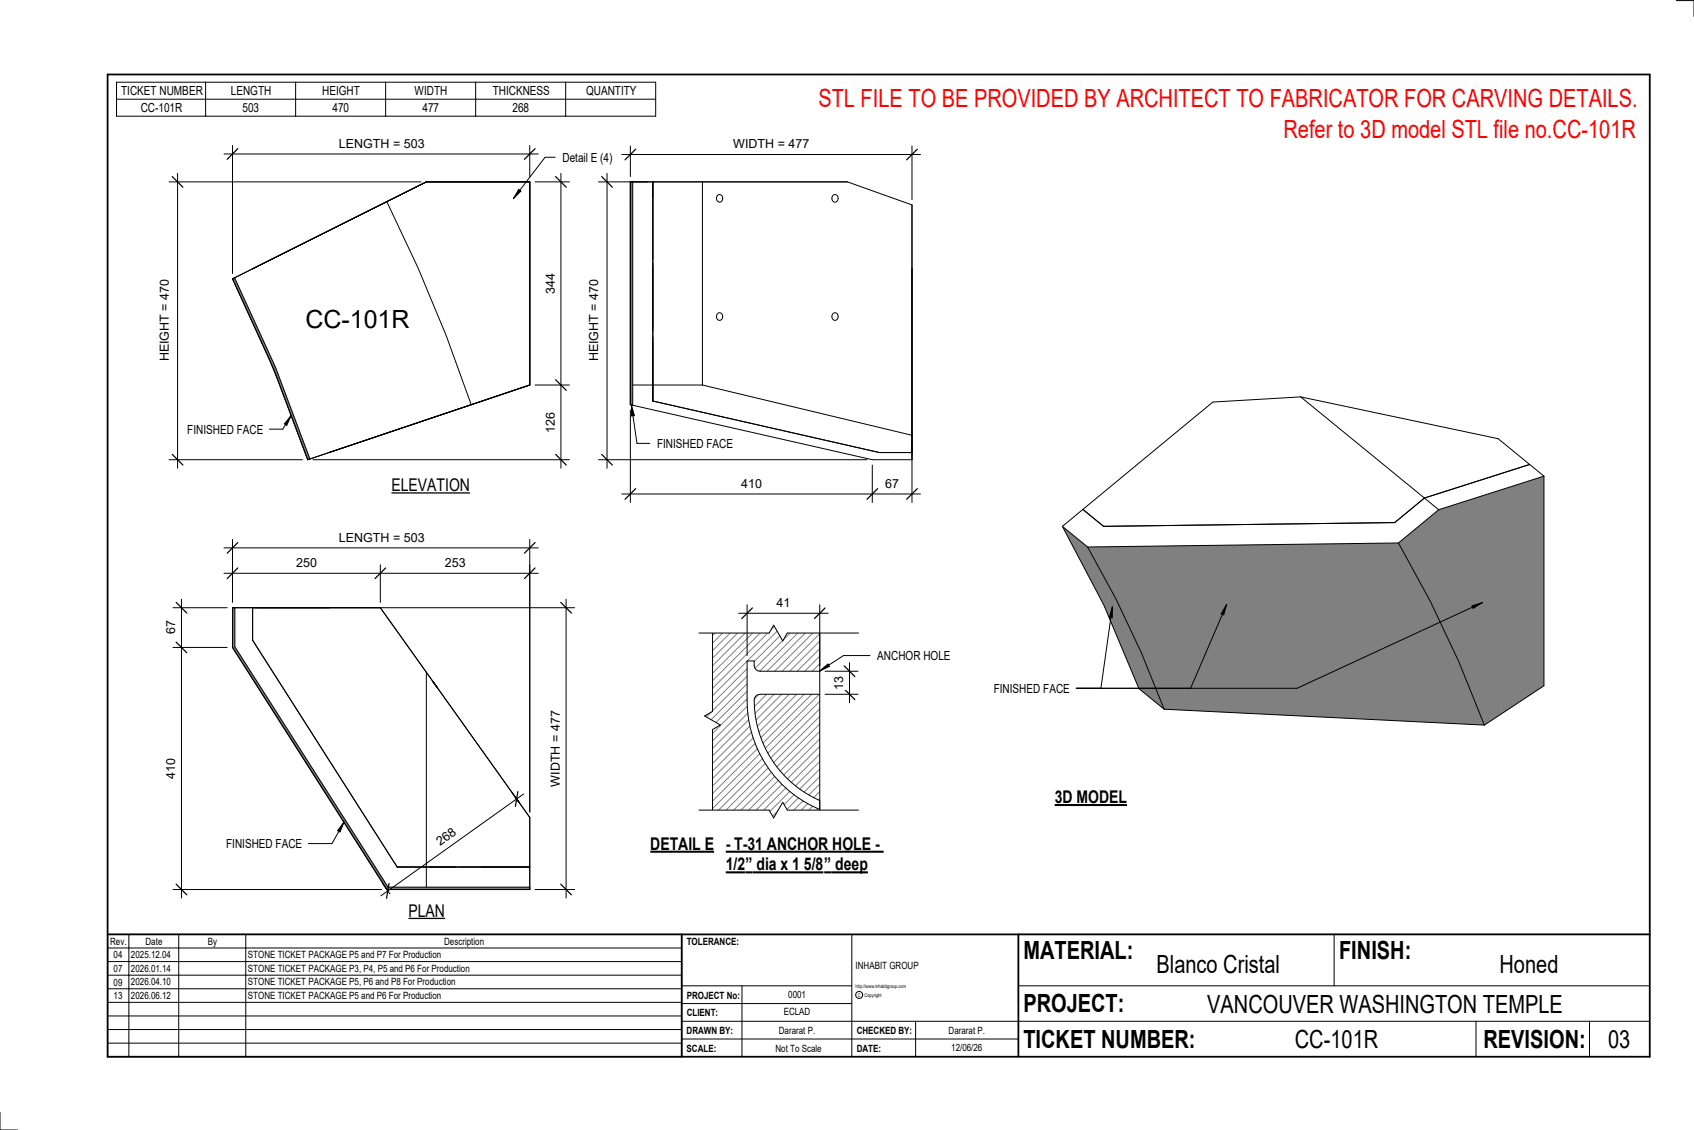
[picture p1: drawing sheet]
<svg xmlns="http://www.w3.org/2000/svg" width="914mm" height="610mm" viewBox="0 0 914 610" stroke-linecap="round" stroke-linejoin="round" font-family="sans-serif">
<path d="M340 98h2v121l-2-1z" fill="#7c7c7c"/>
<g fill="none" stroke="#000" stroke-width=".54">
<path d="M342 98v121l-2-1M352 98v118M379 98v110M340 109v109M352 106h.1M352 106v34M387 106a1.8 1.8 0 0 1 3 0 1.8 1.8 0 0 1-1 2 1.8 1.8 0 0 1-2 0zM450 106a1.8 1.8 0 0 1 2 0 1.8 1.8 0 0 1 0 2 1.8 1.8 0 0 1-3 0zM352 144v33M492 145v99h-17l-123-28M492 150v98M387 169a1.8 1.8 0 0 1 3 1 1.8 1.8 0 0 1-1 2 1.8 1.8 0 0 1-2 0z"/>
<path d="M450 169a1.8 1.8 0 0 1 2 1 1.8 1.8 0 0 1 0 2 1.8 1.8 0 0 1-3 0zM352 182v34M340 218l131 30h21M340 218v-120h117l35 13v137M342 208h37M352 216l123 28M379 208l113 27"/>
</g>
<path d="M126 150h1l22 48 18 50h-1l-19-49z" fill="#7c7c7c"/>
<path d="M205 111l25-13h56v110l-120 40M126 150l83-41 17 36 15 36 13 37-88 30M126 150l21 49 19 49M126 150l24 54 16 44M127 150l22 48 18 50M136 145l78-39-88 44M260 216l-82 28" fill="none" stroke="#000" stroke-width=".54"/>
<path d="M126 328h1v21l82 130h77v1h-77l-83-131z" fill="#7c7c7c"/>
<g fill="none" stroke="#000" stroke-width=".54">
<path d="M126 328h40M126 328v21M126 328h79M127 328v21l82 130h77M178 328h-42v17M205 328l81 113v39h-77M205 328l25 35v116M126 349l83 131M136 345l78 123M136 345h.1M234 368l2 3M278 430l3 3"/>
<path d="M209 480h45M214 468h16M232 468h14M248 468h12M260 468h.1M286 468h-72"/>
</g>
<g fill="#808080">
<path d="M755 293l22-18 56-18v113l-32 21a627 627 0 0 0-46-98z"/>
<path d="M573 284l14 11 15 28 14 29 12 31-13-12-19-45z"/>
<path d="M587 295l168-2 17 31 16 33 13 34-173-8-12-31-14-29z"/>
</g>
<g fill="none" stroke="#000" stroke-width=".54">
<path d="M702 214l107 23 24 20M702 214l75 61M702 214l-47 3-70 58M826 251h.1M826 251l-57 18-16 13M833 257v113l-32 21M833 257l-56 18M585 275l11 9M585 275l-12 9M777 275l-22 18M573 284l23 42 19 45 13 12M573 284l14 11"/>
<path d="M587 295l15 28 14 29 12 31M596 284h.1M753 282h.1M753 282l-157 2M755 293l17 31 16 33 13 34M755 293l-168 2M628 383l173 8"/>
</g>
<path d="M380 336v106h62v-5a64 64 0 0 1-39-59v-21h4l1 4 1 1h33v-26zM408 375v1a58 58 0 0 0 34 56v-57h-32z" fill="#fff"/>
<g fill="none" stroke="#808080" stroke-width=".54">
<path d="M383 336l-3 3M387 336l-7 7M391 336l-11 11M395 336l-15 15M399 336l-19 19M403 336l-23 23M407 336l-27 27M411 336l-31 31M415 336l-35 36M420 336l-40 40M424 336l-44 44M428 336l-21 21"/>
<path d="M432 336l-24 25M436 336l-26 26M440 336l-26 26M442 338l-24 24M442 342l-20 20M442 346l-16 16M442 350l-12 12M442 354l-8 8M442 358l-4 4M403 361l-23 23M403 365l-23 23M403 369l-23 23"/>
<path d="M403 373l-23 23M403 377l-23 23M410 375l-3 2M414 375l-7 6M418 375l-10 10M422 375l-14 13M426 375l-17 17M430 375l-20 20M434 375l-23 23M438 375l-26 26M442 375l-29 29M442 378l-27 28"/>
<path d="M403 381l-23 23M404 385l-24 23M404 388l-24 24M405 392l-25 24M406 395l-26 25M407 398l-27 26M442 382l-26 27M442 386l-24 25M442 391l-23 23M442 395l-21 21M442 399l-19 19M408 401l-28 27"/>
<path d="M409 404l-29 28M410 407l-30 29M412 409l-32 32M413 412l-30 30M415 414l-28 28M416 417l-25 25M418 419l-23 23M442 403l-17 17M442 407l-15 15M442 411l-13 13M442 415l-10 11M442 419l-8 8"/>
<path d="M420 421l-20 21M422 423l-18 19M424 425l-16 17M426 427l-14 15M429 429l-13 13M431 430l-11 12M433 432l-9 10M436 434l-8 8M439 435l-7 7M441 436l-5 6M442 423l-5 6M442 427l-3 3"/>
<path d="M442 431v1M442 439l-2 3"/>
</g>
<path d="M323 98h27M328 94v159M323 248h145M380 336h62v106h-62zM442 362h-33l-1-1-1-4h-4a122 122 0 0 0 2 36 63 63 0 0 0 37 44M442 375h-32h-1l-1 1a58 58 0 0 0 34 56" fill="none" stroke="#000" stroke-width=".54"/>
<path d="M325 95l6 6M325 245l6 6" fill="none" stroke="#000" stroke-width=".67"/>
<path d="M317 151h7v44h-7z" fill="#fff"/>
<path d="M340 79v16M492 79v29M336 83h161" fill="none" stroke="#000" stroke-width=".54"/>
<path d="M343 80l-6 6M495 80l-6 6" fill="none" stroke="#000" stroke-width=".67"/>
<path d="M396 74h41v8h-41z" fill="#fff"/>
<path d="M340 221v50M492 238v33M471 251v20M336 266h161" fill="none" stroke="#000" stroke-width=".54"/>
<path d="M343 264l-6 5M474 264l-6 5M495 264l-6 5" fill="none" stroke="#000" stroke-width=".67"/>
<g fill="#fff">
<path d="M478 257h7v8h-7z"/>
<path d="M400 257h11v8h-11z"/>
</g>
<path d="M289 98h18M303 94v159M289 208h18M169 248h138" fill="none" stroke="#000" stroke-width=".54"/>
<path d="M300 95l6 6M300 205l6 6M300 245l6 6" fill="none" stroke="#000" stroke-width=".67"/>
<g fill="#fff">
<path d="M293 147h8v11h-8z"/>
<path d="M293 222h8v11h-8z"/>
<path d="M165 165h56v15h-56z"/>
</g>
<path d="M280 102l1 1-4 4z" fill="#000"/>
<path d="M300 85h-6l-17 22M280 102l1 1-4 4z" fill="none" stroke="#000" stroke-width=".54"/>
<path d="M304 81h26v8h-26z" fill="#fff"/>
<path d="M91 98h136M96 94v159M91 248h72" fill="none" stroke="#000" stroke-width=".54"/>
<path d="M93 95l6 6M93 245l6 6" fill="none" stroke="#000" stroke-width=".67"/>
<path d="M85 151h8v44h-8z" fill="#fff"/>
<path d="M126 78v70M286 78v17M121 83h170" fill="none" stroke="#000" stroke-width=".54"/>
<path d="M128 80l-5 6M289 80l-6 6" fill="none" stroke="#000" stroke-width=".67"/>
<path d="M183 74h46v7h-46z" fill="#fff"/>
<path d="M121 296h170M126 291v32M286 291v147" fill="none" stroke="#000" stroke-width=".54"/>
<path d="M128 293l-5 5M289 293l-6 5" fill="none" stroke="#000" stroke-width=".67"/>
<path d="M183 286h46v8h-46z" fill="#fff"/>
<path d="M139 328h171M306 323v161M289 480h21" fill="none" stroke="#000" stroke-width=".54"/>
<path d="M303 325l5 6M303 477l5 6" fill="none" stroke="#000" stroke-width=".67"/>
<path d="M296 383h8v41h-8z" fill="#fff"/>
<path d="M276 427l4 5M283 428l-77 55M207 477l3 5" fill="none" stroke="#000" stroke-width=".54"/>
<path d="M280 427l-2 8M210 477l-1 8" fill="none" stroke="#000" stroke-width=".67"/>
<path d="M234 451l9-6 5 6-9 7z" fill="#fff"/>
<path d="M121 309h170M126 305v20M205 305v20M286 305v133" fill="none" stroke="#000" stroke-width=".54"/>
<path d="M128 306l-5 6M208 306l-6 6M289 306l-6 6" fill="none" stroke="#000" stroke-width=".67"/>
<g fill="#fff">
<path d="M160 300h11v7h-11z"/>
<path d="M240 300h11v7h-11z"/>
</g>
<path d="M93 328h30M98 323v161M93 349h30M93 480h113" fill="none" stroke="#000" stroke-width=".54"/>
<path d="M95 325l6 6M95 346l6 6M95 477l6 6" fill="none" stroke="#000" stroke-width=".67"/>
<g fill="#fff">
<path d="M89 409h7v11h-7z"/>
<path d="M89 335h7v7h-7z"/>
<path d="M351 450h35v11h-35z"/>
</g>
<path d="M351 459h34" fill="none" stroke="#000" stroke-width="1.1" stroke-linecap="butt"/>
<g fill="#fff">
<path d="M392 450h85v11h-85z"/>
<path d="M392 461h10v11h-10z"/>
<path d="M402 461h4v11h-4z"/>
<path d="M406 461h39v11h-39z"/>
<path d="M445 461h4v11h-4z"/>
<path d="M449 461h20v11h-20z"/>
</g>
<path d="M392 459h85M392 471h52M445 471h23" fill="none" stroke="#000" stroke-width="1.1" stroke-linecap="butt"/>
<path d="M378 336h7v48l-5 2 9 5-4 3v48h-7z" fill="#fff"/>
<path d="M385 336v48l-5 2 9 5-4 3v48M470 354h-15l-12 8M443 362l4-4 1 1z" fill="none" stroke="#000" stroke-width=".54"/>
<path d="M443 362l4-4 1 1z" fill="#000"/>
<g fill="#fff">
<path d="M474 350h39v8h-39z"/>
<path d="M377 335h86v7h-38l-2 4-5-9-3 5h-38z"/>
</g>
<path d="M377 342h38l3-5 5 9 2-4h38" fill="none" stroke="#000" stroke-width=".54"/>
<path d="M377 437h38l3 4 5-8 2 4h38v7h-86z" fill="#fff"/>
<path d="M459 358v21M445 375h18M445 362h18M377 437h38l3 4 5-8 2 4h38" fill="none" stroke="#000" stroke-width=".54"/>
<path d="M456 359l5 6M456 372l5 5" fill="none" stroke="#000" stroke-width=".67"/>
<path d="M449 365h8v7h-8z" fill="#fff"/>
<path d="M399 331h48M403 326v28M442 326v33" fill="none" stroke="#000" stroke-width=".54"/>
<path d="M406 328l-6 6M445 328l-5 6" fill="none" stroke="#000" stroke-width=".67"/>
<path d="M419 321h8v8h-8z" fill="#fff"/>
<g fill="none" stroke="#000" stroke-width=".54">
<path d="M905 0h9v9M460 504v66M720 504v28M891 504h-341v37M368 532h92M401 532v38M550 532h341M368 551h523M368 541h92M494 551v19M797 551v19M858 551v19"/>
<path d="M368 561h182M0 600v10h10"/>
<circle cx="464" cy="537" r="1.9"/>
</g>
<path d="M58 40h833v530h-833zM58 504h833M368 504v66M550 504v66" fill="none" stroke="#000" stroke-width=".96"/>
<g fill="#fff">
<path d="M652 534h192v15h-192z"/>
<path d="M513 562h17v6h-17z"/>
<path d="M425 533h10v6h-10z"/>
<path d="M423 543h15v6h-15z"/>
<path d="M420 553h20v6h-20z"/>
<path d="M624 513h68v15h-68z"/>
<path d="M809 513h33v15h-33z"/>
<path d="M512 553h20v6h-20z"/>
<path d="M699 553h45v15h-45z"/>
<path d="M442 45h443v16h-443z"/>
<path d="M868 553h12v15h-12z"/>
<path d="M61 512h5v6h-5z"/>
<path d="M61 520h5v6h-5z"/>
<path d="M61 527h5v6h-5z"/>
<path d="M61 534h5v6h-5z"/>
</g>
<path d="M58 504h310v66h-310zM58 519h310M58 511h310M70 504v66M96 504v66M133 504v66M58 533h310M58 526h310M58 555h310M58 548h310M58 541h310M58 563h310" fill="none" stroke="#000" stroke-width=".54"/>
<path d="M211 256h43v11h-43z" fill="#fff"/>
<path d="M211 266h43" fill="none" stroke="#000" stroke-width=".69" stroke-linecap="butt"/>
<path d="M220 486h20v10h-20z" fill="#fff"/>
<path d="M220 495h20" fill="none" stroke="#000" stroke-width=".69" stroke-linecap="butt"/>
<path d="M569 424h40v12h-40z" fill="#fff"/>
<path d="M569 434h39" fill="none" stroke="#000" stroke-width="1.1" stroke-linecap="butt"/>
<path d="M693 62h192v15h-192z" fill="#fff"/>
<path d="M63 44h291v19h-291zM63 54h291M111 44v19M160 44v19M208 44v19M257 44v19M305 44v19M341 219l1 5h-1zM341 219l3 20h7" fill="none" stroke="#000" stroke-width=".54"/>
<path d="M341 219l1 5h-1z" fill="#000"/>
<path d="M355 236h40v7h-40z" fill="#fff"/>
<path d="M186 443l-2 6-2-1zM186 443l-7 12h-12" fill="none" stroke="#000" stroke-width=".54"/>
<path d="M186 443l-2 6-2-1z" fill="#000"/>
<path d="M122 451h41v8h-41z" fill="#fff"/>
<path d="M157 224l-2 5h-2zM157 224l-4 8h-7" fill="none" stroke="#000" stroke-width=".54"/>
<path d="M157 224l-2 5h-2z" fill="#000"/>
<path d="M101 228h41v7h-41z" fill="#fff"/>
<path d="M600 327v6h-1zM600 327l-6 44M662 326l-1 6-2-1zM662 326l-19 45M795 327l5-2-5 3zM800 325l-100 46h-119" fill="none" stroke="#000" stroke-width=".54"/>
<path d="M600 327v6h-1zM662 326l-1 6-2-1zM795 327l5-2-5 3z" fill="#000"/>
<path d="M536 368h41v7h-41z" fill="#fff"/>
<g font-size="13.5" fill="#f00">
<text x="442" y="58">STL FILE TO BE PROVIDED BY ARCHITECT TO FABRICATOR FOR CARVING DETAILS.</text>
<text x="693" y="75">Refer to 3D model STL file no.CC-101R</text>
</g>
<g font-size="13.5">
<text x="165" y="177">CC-101R</text>
<text x="552" y="517">MATERIAL:</text>
<text x="723" y="517">FINISH:</text>
<text x="624" y="525">Blanco Cristal</text>
<text x="809" y="525">Honed</text>
<text x="552" y="546">PROJECT:</text>
<text x="652" y="546">VANCOUVER WASHINGTON TEMPLE</text>
<text x="552" y="565">TICKET NUMBER:</text>
<text x="699" y="565">CC-101R</text>
<text x="801" y="565">REVISION:</text>
<text x="868" y="565">03</text>
</g>
<g font-size="9.4">
<text x="211" y="265">ELEVATION</text>
<text x="569" y="433">3D MODEL</text>
<text x="351" y="458">DETAIL E</text>
<text x="392" y="458">- T-31 ANCHOR HOLE -</text>
<text x="392" y="470">1/2</text>
<text x="402" y="470">”</text>
<text x="408" y="470">dia x 1 5/8</text>
<text x="445" y="470">”</text>
<text x="451" y="470">deep</text>
<text x="220" y="494">PLAN</text>
</g>
<g font-size="6.7">
<text x="65" y="51">TICKET NUMBER</text>
<text x="125" y="51">LENGTH</text>
<text x="174" y="51">HEIGHT</text>
<text x="224" y="51">WIDTH</text>
<text x="266" y="51">THICKNESS</text>
<text x="316" y="51">QUANTITY</text>
<text x="76" y="60">CC-101R</text>
<text x="131" y="60">503</text>
<text x="179" y="60">470</text>
<text x="228" y="60">477</text>
<text x="277" y="60">268</text>
<text x="183" y="80">LENGTH = 503</text>
<text x="396" y="80">WIDTH = 477</text>
<text x="304" y="87">Detail E (4)</text>
<text x="299" y="158" transform="rotate(-90 299 158)">344</text>
<text x="91" y="195" transform="rotate(-90 91 195)">HEIGHT = 470</text>
<text x="323" y="195" transform="rotate(-90 323 195)">HEIGHT = 470</text>
<text x="101" y="234">FINISHED FACE</text>
<text x="299" y="233" transform="rotate(-90 299 233)">126</text>
<text x="355" y="242">FINISHED FACE</text>
<text x="400" y="263">410</text>
<text x="478" y="263">67</text>
<text x="183" y="292">LENGTH = 503</text>
<text x="160" y="306">250</text>
<text x="240" y="306">253</text>
<text x="419" y="327">41</text>
<text x="95" y="342" transform="rotate(-90 95 342)">67</text>
<text x="474" y="356">ANCHOR HOLE</text>
<text x="455" y="372" transform="rotate(-90 455 372)">13</text>
<text x="536" y="374">FINISHED FACE</text>
<text x="95" y="420" transform="rotate(-90 95 420)">410</text>
<text x="302" y="424" transform="rotate(-90 302 424)">WIDTH = 477</text>
<text x="122" y="457">FINISHED FACE</text>
<text x="238" y="456" transform="rotate(-35 238 456)">268</text>
</g>
<g font-size="5.4">
<text x="59" y="510">Rev.</text>
<text x="79" y="510">Date</text>
<text x="112" y="510">By</text>
<text x="240" y="510">Description</text>
<text x="371" y="510">TOLERANCE:</text>
<text x="61" y="517">04</text>
<text x="71" y="517">2025.12.04</text>
<text x="134" y="517">STONE TICKET PACKAGE P5 and P7 For Production</text>
<text x="61" y="525">07</text>
<text x="71" y="524">2026.01.14</text>
<text x="134" y="524">STONE TICKET PACKAGE P3, P4, P5 and P6 For Production</text>
<text x="462" y="523">INHABIT GROUP</text>
<text x="61" y="532">09</text>
<text x="71" y="532">2026.04.10</text>
<text x="134" y="532">STONE TICKET PACKAGE P5, P6 and P8 For Production</text>
<text x="61" y="539">13</text>
<text x="71" y="539">2026.06.12</text>
<text x="134" y="539">STONE TICKET PACKAGE P5 and P6 For Production</text>
<text x="371" y="539">PROJECT No:</text>
<text x="425" y="538">0001</text>
<text x="371" y="548">CLIENT:</text>
<text x="423" y="548">ECLAD</text>
<text x="371" y="558">DRAWN BY:</text>
<text x="420" y="558">Dararat P.</text>
<text x="462" y="558">CHECKED BY:</text>
<text x="512" y="558">Dararat P.</text>
<text x="371" y="567">SCALE:</text>
<text x="419" y="567">Not To Scale</text>
<text x="462" y="567">DATE:</text>
<text x="513" y="567">12/06/26</text>
</g>
<g font-size="2.7">
<text x="462" y="533">http://www.inhabitgroup.com</text>
<text x="463" y="538">C</text>
<text x="467" y="538">Copyright</text>
</g>
</svg>
